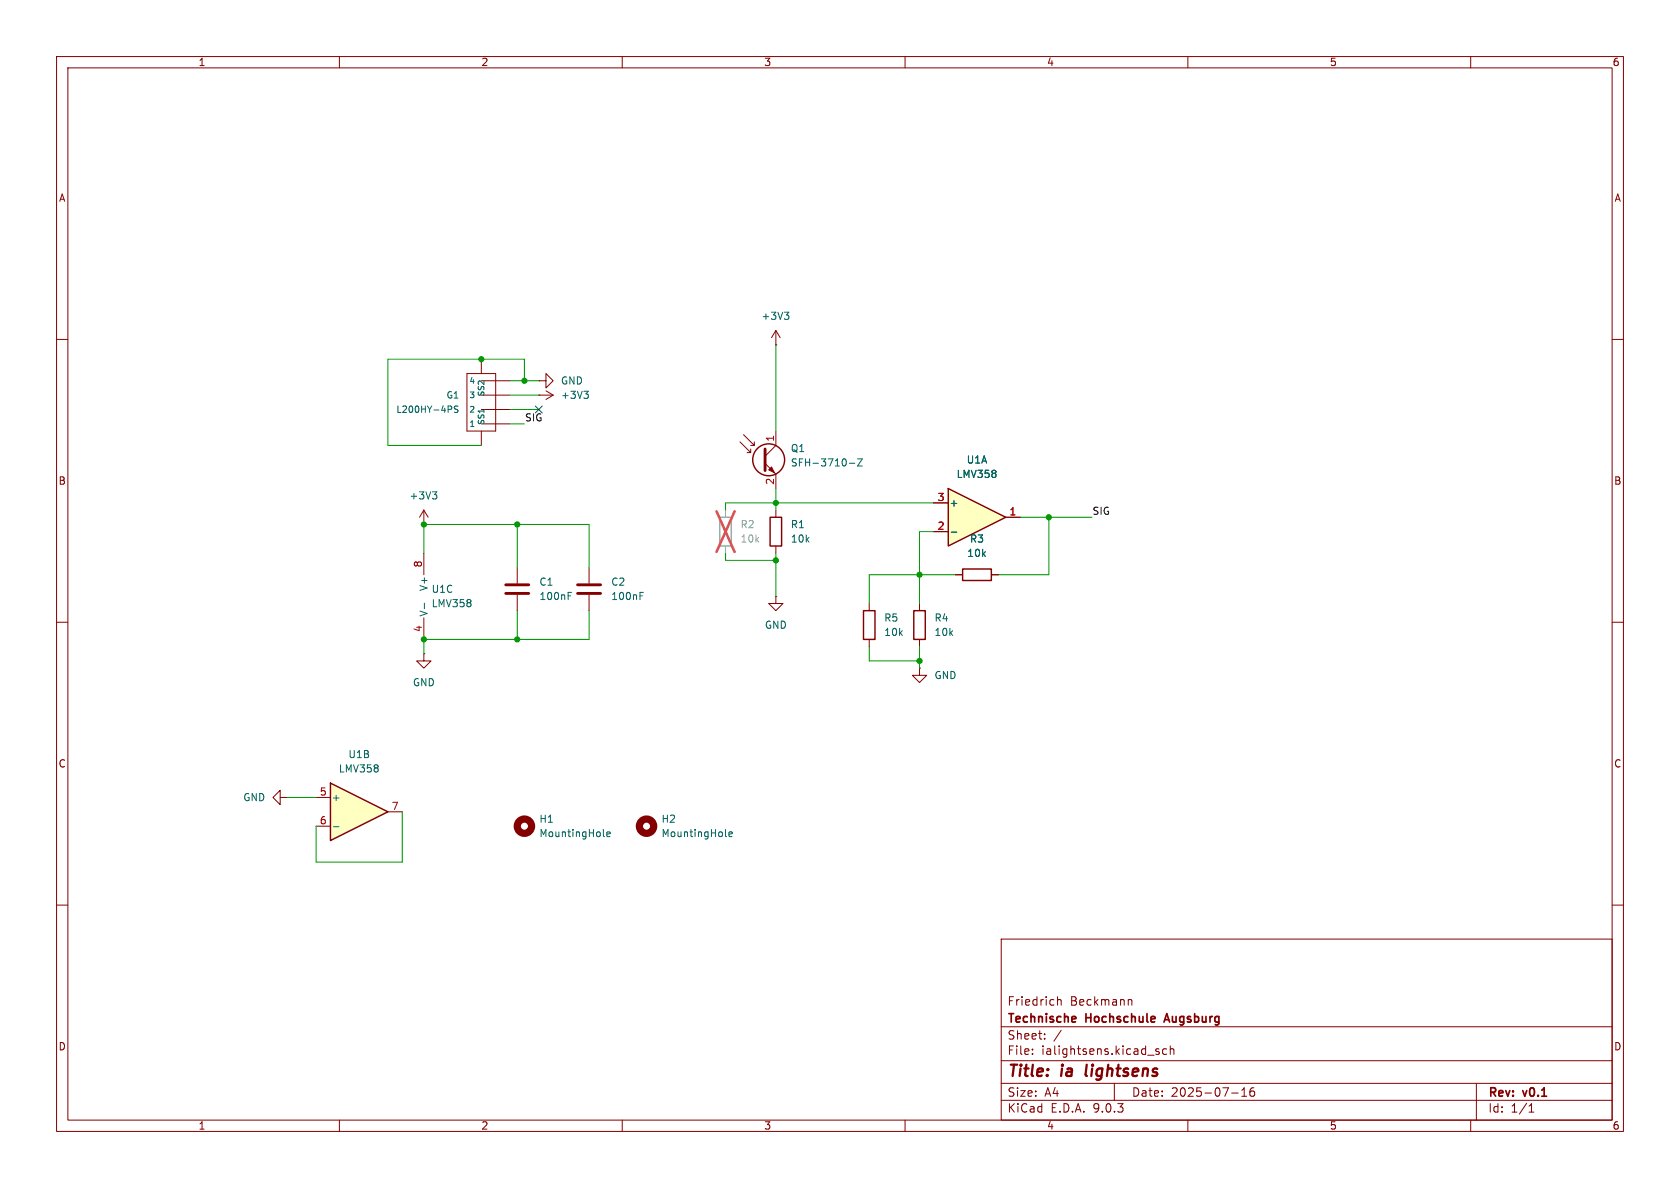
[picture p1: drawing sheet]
<svg xmlns="http://www.w3.org/2000/svg" width="297mm" height="210mm" viewBox="0 0 297 210" stroke-linecap="round" stroke-linejoin="round" font-family="sans-serif">
<g fill="none" stroke="#840000" stroke-width=".18">
<path d="M10 10h277v190h-277zM12 12h273v186h-273zM60 10v2M110 10v2M160 10v2M210 10v2M260 10v2M137.2 58.4l-.8 1.3M137.2 58.4l.7 1.3M137.2 58.4v2.6M10 60h2M82.5 66h5.1v10.2h-5.1z"/>
<path d="M85.1 74.9h5.1M85.1 72.4h5.1M85.1 69.9h5.1M85.1 67.3h5.1M85.1 63.5v2.5M85.1 76.2v2.5M95.2 67.3h1.3v-1.3l1.3 1.3-1.3 1.3v-1.3M95.2 67.3h.1M137.2 61h.1M285 60h2M10 110h2M91.4 100.3v2.8"/>
<path d="M91.4 105.2v2.8M104.1 100.3v2.8M104.1 105.2v2.8M137.2 105.4v1.3h1.2l-1.2 1.3-1.3-1.3h1.3M137.2 105.4h.1M168.9 101.6h1.3M175.3 101.6h1.2M285 110h2M10 160h2M177 166h108v32h-108zM187 176.8l.2-.1 .3 .1 .1 .9M187 176.2v1.5"/>
<path d="M199.5 176.8h.5l.1 .9M285 160h2M60 198v2M110 198v2M160 198v2M177 194.5h108M177 191.5h108M177 187.5h108M177 181.5h108M182.5 186.3v.1M182.5 185.5v.1M184.7 183.6v.1"/>
<path d="M184.7 182.8v.1M187.6 182.1l-1.3 2M197 191.5v3M204.4 185.8l.5 .2 .1 .2-.3 .2-.4-.1M204.4 185.5h.5M206.2 185.5l-.4-.1-.3 .3v.4l.2 .2h.5M206.9 185.5l.2-.1 .4 .1v.9M206.9 184.9v1.5M210 198v2M217.7 193.2h1.2M219.5 193.8h.9M219.5 192.7l.5-.4v1.5"/>
<path d="M221.7 192.3a.59 .59 0 0 0-.7 .6v.6l.1 .2 .4 .1 .2-.1 .1-.5-.1-.3h-.5l-.2 .3M260 198v2M261 191.5v6.5M270.3 196.6h.9M270.3 195.5l.4-.4v1.5"/>
</g>
<path d="M192.1 188.2l-.1 1.9" fill="none" stroke="#840000" stroke-width=".4"/>
<path d="M190.1 179.8l.1 .2-.7 .2M206.3 179.2l-.5 1.5M205.9 180.3h.7" fill="none" stroke="#840000" stroke-width=".3"/>
<path d="M138.7 55.2h.8l-.5 .5M139.2 55.7l.3 .2v.3l-.3 .3M79.7 71.8l.2 .2-.2 .4M81 71.8h-.5l-.1 .1v.3l.5 .2 .1 .3-.3 .2h-.4M100.4 105.3h.5M100.4 104.7h.6M113.1 105.3h.5M113.1 104.7h.6M106.7 147.7l.2 .2M107.3 147.5l.6-.1-.1-.3h-.3l-.2 .1v.6h.5M128.3 147.7l.1 .2M128.9 147.5l.6-.1-.1-.3h-.4l-.1 .1v.6h.5" fill="none" stroke="#006464" stroke-width=".18"/>
<g fill="none" stroke="#840000" stroke-width="1.3">
<circle cx="92.7" cy="146" r="1.27"/>
<circle cx="114.3" cy="146" r="1.27"/>
</g>
<path d="M89.4 103.4h4.1M89.4 104.9h4.1M102.1 103.4h4.1M102.1 104.9h4.1" fill="none" stroke="#840000" stroke-width=".51"/>
<path d="M127.3 91.4h2v5.1h-2z" fill="none" stroke="#a1a1a1" stroke-width=".25"/>
<path d="M128.3 90.2v1.2M128.3 96.5v1.3" fill="none" stroke="#a1a1a1" stroke-width=".18"/>
<path d="M126.7 90.4l3.2 7.2M129.9 90.4l-3.2 7.2" fill="none" stroke="#e65255" stroke-width=".46"/>
<path d="M170.2 100.6h5.1v2h-5.1z" fill="none" stroke="#840000" stroke-width=".25"/>
<path d="M167.6 86.4l10.2 5-10.2 5.1z" fill="#ffffc2"/>
<path d="M167.6 86.4l10.2 5-10.2 5.1z" fill="none" stroke="#840000" stroke-width=".25"/>
<path d="M165.1 88.9h2.5M165.1 94h2.5M177.8 91.4h2.5M49.5 141v-1.3l-1.2 1.3 1.2 1.2v-1.2h1.3M50.8 141h.1" fill="none" stroke="#840000" stroke-width=".18"/>
<path d="M168.2 94.1h.9" fill="none" stroke="#006464" stroke-width=".18"/>
<path d="M58.4 138.4l10.2 5.1-10.2 5.1z" fill="#ffffc2"/>
<g fill="none" stroke="#840000" stroke-width=".25">
<path d="M136.1 91.4h2.1v5.1h-2.1zM152.7 108h2v5h-2zM161.5 108h2.1v5h-2.1zM58.4 138.4l10.2 5.1-10.2 5.1z"/>
<circle cx="135.9" cy="81.3" r="2.82"/>
</g>
<g fill="none" stroke="#840000" stroke-width=".18">
<path d="M95.2 69.9h.1M95.2 69.9h2.6M96.5 69.1l1.3 .8M97.8 69.9l-1.3 .7M130.8 78.1l1.9 1.9v-.6M131.4 76.8l1.9 1.9v-.6M132.7 78.7h.6M137.2 76.2v2.5l-1.9 1.9M74.9 92.7h.1M74.9 90.2l-.7 1.2M74.9 90.2l.8 1.2M74.9 90.2v2.5"/>
<path d="M74.9 97.8v3.8M132.1 80h.6M135.3 81.9l1.9 1.9v2.6M137.2 90.2v1.2M137.2 96.5v1.3M165.1 88.9h2.5M165.1 94h2.5M177.8 91.4h2.5M74.9 115.6v1.2h1.3l-1.3 1.3-1.2-1.3h1.2M74.9 115.6h.1M74.9 109.2v3.8M153.7 106.7v1.3"/>
<path d="M153.7 113v1.3M162.6 118.1v1.3h1.2l-1.2 1.3-1.3-1.3h1.3M162.6 118.1h.1M162.6 106.7v1.3M162.6 113v1.3M168.9 101.6h1.3M175.3 101.6h1.2M55.9 141h2.5M55.9 146.1h2.5M68.6 143.5h2.5"/>
</g>
<path d="M103.2 69.2h.8l-.4 .4M103.8 69.6l.2 .3v.3l-.2 .2M76.4 86.9h.8l-.4 .5M77 87.4l.2 .3v.3l-.2 .2M150.2 81.9h.9M151.6 81.1h.9l-.9 1.3h.9M168.2 94.1h.9M75 106.6v1M58.9 146.1h1" fill="none" stroke="#006464" stroke-width=".18"/>
<path d="M135.3 79.4v3.8" fill="none" stroke="#840000" stroke-width=".51"/>
<path d="M135.9 83.1l.5-.5 .5 1z" fill="#840000" stroke="#840000" stroke-width=".18"/>
<g fill="none" stroke="#009600" stroke-width=".18">
<path d="M90.2 69.9h5M90.2 72.4h5M90.2 74.9h2.5M90.2 67.3h5M92.7 67.3v-3.8h-24.1v15.2h16.5M137.2 61v15.2M74.9 97.8v-5.1h29.2v7.6M91.4 92.7v7.6M128.3 97.8v1.3h8.9M137.2 86.4v3.8M137.2 97.8v7.6M165.1 88.9h-36.8v1.3"/>
<path d="M165.1 94h-2.5v12.7M180.3 91.4h12.7M185.4 91.4v10.2h-8.9M91.4 108v5M104.1 108v5h-29.2v2.6M153.7 114.3v2.5h8.9M162.6 114.3v3.8M168.9 101.6h-15.2v5.1M50.8 141h5.1M71.1 143.5v8.9h-15.2v-6.3"/>
</g>
<path d="M94.6 71.8l1.3 1.2M95.9 71.8l-1.3 1.2" fill="none" stroke="#000084" stroke-width=".18"/>
<g fill="#009600" stroke="#009600" stroke-width=".18">
<circle cx="137.2" cy="99.1" r=".46"/>
<circle cx="162.6" cy="116.8" r=".46"/>
<circle cx="162.6" cy="101.6" r=".46"/>
<circle cx="137.2" cy="88.9" r=".46"/>
<circle cx="185.4" cy="91.4" r=".46"/>
<circle cx="74.9" cy="113" r=".46"/>
<circle cx="91.4" cy="113" r=".46"/>
<circle cx="91.4" cy="92.7" r=".46"/>
<circle cx="74.9" cy="92.7" r=".46"/>
<circle cx="85.1" cy="63.5" r=".46"/>
<circle cx="92.7" cy="67.3" r=".46"/>
</g>
<g font-size="2.8" fill="#840000">
<text x="178" y="190.9">Title:</text>
<text x="187.7" y="190.9">ia</text>
<text x="192.7" y="190.9">lightsens</text>
</g>
<g font-size="2.1" fill="#840000">
<text x="178" y="178">Friedrich</text>
<text x="189.2" y="178">Beckmann</text>
<text x="178" y="184">Sheet:</text>
<text x="178" y="181.2">Technische</text>
<text x="192" y="181.2">Hochschule</text>
<text x="206.6" y="181.2">Augsburg</text>
<text x="178" y="186.7">File:</text>
<text x="184.1" y="186.7">ialightsens.kicad_sch</text>
<text x="178" y="196.9">KiCad</text>
<text x="178" y="194.1">Size:</text>
<text x="184.7" y="194.1">A4</text>
<text x="185.7" y="196.9">E.D.A.</text>
<text x="193.3" y="196.9">9.0.3</text>
<text x="200" y="194.1">Date:</text>
<text x="207" y="194.1">2025-07-16</text>
<text x="263" y="194.3">Rev:</text>
<text x="263" y="196.9">Id:</text>
<text x="267.1" y="196.9">1/1</text>
<text x="269.4" y="194.3">v0.1</text>
</g>
<g font-size="1.8" fill="#840000">
<text x="35" y="11.9">1</text>
<text x="85" y="11.9">2</text>
<text x="135" y="11.9">3</text>
<text x="185" y="11.9">4</text>
<text x="235" y="11.9">5</text>
<text x="285" y="11.9">6</text>
<text x="10.3" y="35.9">A</text>
<text x="285.3" y="35.9">A</text>
<text x="10.3" y="85.9">B</text>
<text x="285.3" y="85.9">B</text>
<text x="10.3" y="135.9">C</text>
<text x="285.3" y="135.9">C</text>
<text x="10.3" y="185.9">D</text>
<text x="285.3" y="185.9">D</text>
<text x="35" y="199.9">1</text>
<text x="85" y="199.9">2</text>
<text x="135" y="199.9">3</text>
<text x="185" y="199.9">4</text>
<text x="235" y="199.9">5</text>
<text x="285" y="199.9">6</text>
</g>
<g font-size="1.8" fill="#006464">
<text x="134.5" y="56.7">+3V3</text>
<text x="99.1" y="68.2">GND</text>
<text x="99.1" y="70.7">+3V3</text>
<text x="139.7" y="82.7">SFH-3710-Z</text>
<text x="139.7" y="80.1">Q1</text>
<text x="170.8" y="82.1">U1A</text>
<text x="72.3" y="88.5">+3V3</text>
<text x="167.8" y="89.8">+</text>
<text x="169" y="84.7">LMV358</text>
<text x="139.7" y="93.6">R1</text>
<text x="139.7" y="96.1">10k</text>
<text x="170.9" y="98.7">10k</text>
<text x="171.4" y="96.1">R3</text>
<text x="75.8" y="104.6" transform="rotate(-90 75.8 104.6)">V+</text>
<text x="76.2" y="105">U1C</text>
<text x="76.2" y="107.5">LMV358</text>
<text x="95.3" y="103.7">C1</text>
<text x="95.3" y="106.3">100nF</text>
<text x="108" y="103.7">C2</text>
<text x="108" y="106.3">100nF</text>
<text x="75.8" y="109.1" transform="rotate(-90 75.8 109.1)">V-</text>
<text x="135.1" y="111.4">GND</text>
<text x="156.2" y="110.1">R5</text>
<text x="156.2" y="112.6">10k</text>
<text x="165.1" y="110.1">R4</text>
<text x="165.1" y="112.6">10k</text>
<text x="72.9" y="121.5">GND</text>
<text x="165.1" y="120.2">GND</text>
<text x="59.8" y="136.8">LMV358</text>
<text x="61.5" y="134.2">U1B</text>
<text x="42.9" y="141.8">GND</text>
<text x="58.5" y="141.8">+</text>
<text x="95.3" y="145.6">H1</text>
<text x="95.3" y="148.2">MountingHole</text>
<text x="116.8" y="145.6">H2</text>
<text x="116.8" y="148.2">MountingHole</text>
</g>
<g font-size="1.8" fill="#0f0f0f">
<text x="92.7" y="74.6">SIG</text>
<text x="193" y="91.1">SIG</text>
</g>
<g font-size="1.8" fill="#a90000">
<text x="136.9" y="78.2" transform="rotate(-90 136.9 78.2)">1</text>
<text x="136.9" y="85.8" transform="rotate(-90 136.9 85.8)">2</text>
<text x="165.7" y="88.6">3</text>
<text x="165.7" y="93.7">2</text>
<text x="178.4" y="91.2">1</text>
<text x="74.7" y="100.4" transform="rotate(-90 74.7 100.4)">8</text>
<text x="74.7" y="111.8" transform="rotate(-90 74.7 111.8)">4</text>
<text x="56.4" y="140.7">5</text>
<text x="69.1" y="143.3">7</text>
<text x="56.4" y="145.8">6</text>
</g>
<g font-size="1.8" fill="#989898">
<text x="130.8" y="93.6">R2</text>
<text x="130.8" y="96.1">10k</text>
</g>
<g font-size="1.6" fill="#006464">
<text x="78.8" y="70.7">G1</text>
<text x="70" y="73.2">L200HY-4PS</text>
</g>
<g font-size="1.4" fill="#006464">
<text x="82.9" y="70.6">3</text>
<text x="82.9" y="68">4</text>
<text x="85.8" y="70.2" transform="rotate(-90 85.8 70.2)">SS2</text>
<text x="82.9" y="75.7">1</text>
<text x="82.9" y="73.1">2</text>
<text x="85.8" y="75.2" transform="rotate(-90 85.8 75.2)">SS1</text>
</g>
</svg>
